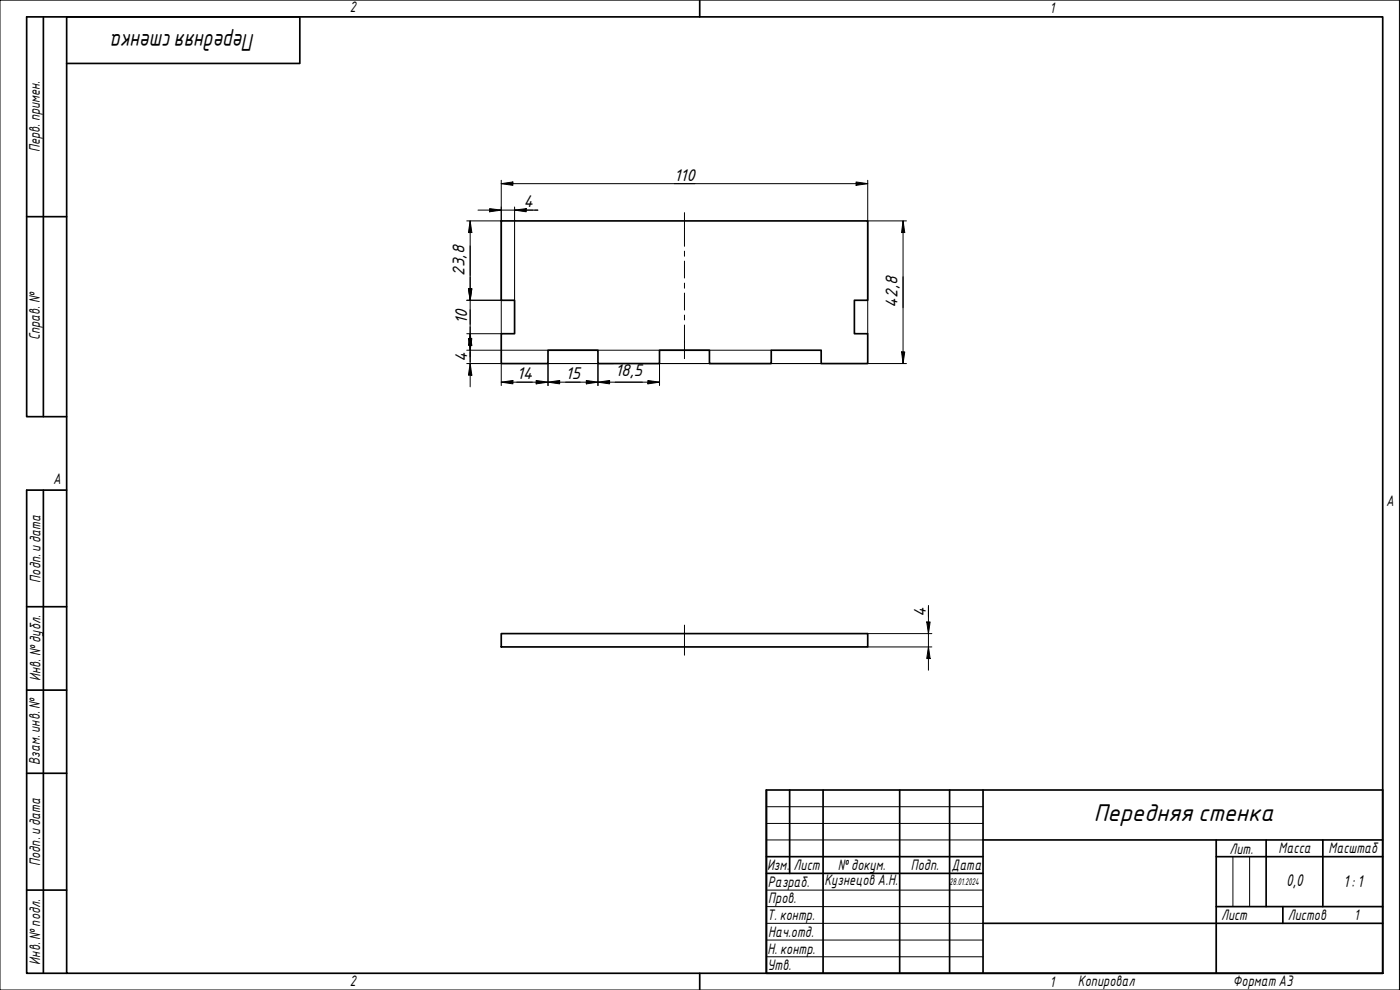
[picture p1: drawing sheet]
<svg xmlns="http://www.w3.org/2000/svg" width="420mm" height="297mm" viewBox="0 0 420 297" stroke-linecap="round" stroke-linejoin="round" font-family="sans-serif">
<path d="M150.4 66.3h110v23.8h-4v10h4v9h-14v-4h-14.9v4h-18.6v-4h-15v4h-18.4v-4h-15v4h-14.1v-9h4v-10h-4zM150.4 190.1h110v4h-110z" fill="none" stroke="#000" stroke-width=".51"/>
<path d="M20 5.1h395v286.9h-395zM210 0v5.1M210 292v5" fill="none" stroke="#000" stroke-width=".51"/>
<path d="M0 0h420v297h-420z" fill="none" stroke="#000" stroke-width=".3"/>
<g fill="none" stroke="#000" stroke-width=".51">
<path d="M230 237h185v55h-185zM237 237v25.1M247 237v55M270 237v55M285 237v55M295 237v55M230 257h65M295 252h120M365 257h50M365 252v40M380 252v20M397 252v20"/>
<path d="M230 262.1h65M295 277h120M365 272h50M385 272v5"/>
</g>
<path d="M230 242h65M230 247.1h65M230 252h65M370 257v15M375 257v15M230 267.1h65M230 272h65M230 277h65M230 282.1h65M230 287.1h65" fill="none" stroke="#000" stroke-width=".3"/>
<path d="M13 5.1v119.9M20 19h70v-13.9h-82v119.9h12M8 65h12M13 147.1v144.9M20 147.1h-12v144.9h12M8 182h12M8 207.1h12M8 232h12M8 267.1h12" fill="none" stroke="#000" stroke-width=".51"/>
<g fill="none" stroke="#000" stroke-width=".3">
<path d="M150.4 55.1l3.5-.5v1zM150.4 55.1h110M150.4 54.1v46h-10.3M256.9 54.6l3.5 .5-3.5 .5zM260.4 54.1v46M140.1 66.3h10.3M141.1 66.3l.5 3.5h-1zM141.1 66.3v49.8M143.4 63h18M146.9 62.6l3.5 .4-3.5 .5zM154.4 63l3.5-.4v.9zM154.4 62.1v28"/>
<path d="M260.4 66.3h11.6M271 66.3l.5 3.5h-.9zM271 66.3v42.8M140.1 90.1h10.3M140.6 86.6h1l-.5 3.5zM140.1 109.1h44M140.1 105.1h65.3M140.6 101.6h1l-.5 3.5zM141.1 100.1l.5 3.5h-1zM141.1 109.1l.5 3.5h-1zM150.4 114.7l3.5-.5v1zM150.4 109.1v6.6"/>
<path d="M150.4 114.7h47.5M160.9 114.2l3.6 .5-3.6 .5zM164.5 114.7l3.5-.5v1zM164.5 109.1v6.6M176 114.2l3.5 .5-3.5 .5zM179.5 114.7l3.4-.5v1zM179.5 109.1v6.6M193.3 109.1h78.7M194.4 114.2l3.5 .5-3.5 .5zM197.9 109.1v6.6M205.5 105.1h26M270.6 105.6h.9l-.5 3.5z"/>
<path d="M260.4 190.1h19.3M260.4 194.1h19.3M278.1 186.6h1l-.5 3.5zM278.6 194.1l.5 3.5h-1zM278.6 181.7v19.4"/>
</g>
<g fill="#000">
<path d="M150.4 55.1l3.5-.5v1z" fill-rule="evenodd"/>
<path d="M256.9 54.6l3.5 .5-3.5 .5z" fill-rule="evenodd"/>
<path d="M141.1 66.3l.5 3.5h-1z" fill-rule="evenodd"/>
<path d="M146.9 62.6l3.5 .4-3.5 .5z" fill-rule="evenodd"/>
<path d="M154.4 63l3.5-.4v.9z" fill-rule="evenodd"/>
<path d="M271 66.3l.5 3.5h-.9z" fill-rule="evenodd"/>
<path d="M140.6 86.6h1l-.5 3.5z" fill-rule="evenodd"/>
<path d="M140.6 86.6h1l-.5 3.5z" fill-rule="evenodd"/>
<path d="M140.6 101.6h1l-.5 3.5z" fill-rule="evenodd"/>
<path d="M141.1 100.1l.5 3.5h-1z" fill-rule="evenodd"/>
<path d="M141.1 109.1l.5 3.5h-1z" fill-rule="evenodd"/>
<path d="M150.4 114.7l3.5-.5v1z" fill-rule="evenodd"/>
<path d="M160.9 114.2l3.6 .5-3.6 .5z" fill-rule="evenodd"/>
<path d="M164.5 114.7l3.5-.5v1z" fill-rule="evenodd"/>
<path d="M176 114.2l3.5 .5-3.5 .5z" fill-rule="evenodd"/>
<path d="M179.5 114.7l3.4-.5v1z" fill-rule="evenodd"/>
<path d="M194.4 114.2l3.5 .5-3.5 .5z" fill-rule="evenodd"/>
<path d="M270.6 105.6h.9l-.5 3.5z" fill-rule="evenodd"/>
<path d="M278.1 186.6h1l-.5 3.5z" fill-rule="evenodd"/>
<path d="M278.6 194.1l.5 3.5h-1z" fill-rule="evenodd"/>
</g>
<path d="M205.4 63.8v10.1M205.4 75.4v1.5M205.4 78.3v5.1M205.4 84.9v1.6M205.4 87.9v5.1M205.4 94.5v1.5M205.4 97.5v10.1M205.4 187.6v9" fill="none" stroke="#000" stroke-width=".3"/>
<g font-size="7">
<text x="76.5" y="10.3" transform="rotate(180 76.5 10.3)">Передняястенка</text>
<text x="328.3" y="246.2">Передняя стенка</text>
</g>
<g font-size="4.9">
<text x="202.4" y="54.2">110</text>
<text x="157.1" y="62.2">4</text>
<text x="139.4" y="82.7" transform="rotate(-90 139.4 82.7)">23,8</text>
<text x="269.3" y="92.3" transform="rotate(-90 269.3 92.3)">42,8</text>
<text x="140.2" y="97.3" transform="rotate(-90 140.2 97.3)">10</text>
<text x="140.2" y="108.6" transform="rotate(-90 140.2 108.6)">4</text>
<text x="155.1" y="113.8">14</text>
<text x="169.7" y="113.8">15</text>
<text x="184.6" y="113">18,5</text>
<text x="277.8" y="185.1" transform="rotate(-90 277.8 185.1)">4</text>
<text x="386" y="265.9">0,0</text>
<text x="403.2" y="266.2">1: 1</text>
</g>
<g font-size="4.4">
<text x="105" y="3.7">2</text>
<text x="315" y="3.8">1</text>
<text x="11.9" y="45.6" transform="rotate(-90 11.9 45.6)">Перв. примен.</text>
<text x="12" y="102.2" transform="rotate(-90 12 102.2)">Справ. №</text>
<text x="16" y="145.2">A</text>
<text x="416" y="151.7">A</text>
<text x="12.2" y="174.8" transform="rotate(-90 12.2 174.8)">Подп. идата</text>
<text x="12.2" y="204.3" transform="rotate(-90 12.2 204.3)">Инв. №дубл.</text>
<text x="12" y="229.5" transform="rotate(-90 12 229.5)">Взам. инв. №</text>
<text x="369" y="256.1">Лит.</text>
<text x="383.7" y="256.1">Масса</text>
<text x="398.7" y="256.1">Масштаб</text>
<text x="12.1" y="259.8" transform="rotate(-90 12.1 259.8)">Подп. идата</text>
<text x="230.2" y="261.1">Изм.</text>
<text x="238.2" y="261.1">Лист</text>
<text x="251.5" y="261">№докум.</text>
<text x="273.4" y="261.2">Подп.</text>
<text x="285.6" y="261.2">Дата</text>
<text x="230.4" y="266.1">Разраб.</text>
<text x="247.4" y="265.7">Кузнецов А.Н.</text>
<text x="230.6" y="271.1">Пров.</text>
<text x="230.3" y="276.1">Т. контр.</text>
<text x="230.5" y="281.1">Нач.отд.</text>
<text x="366.5" y="276.1">Лист</text>
<text x="386.5" y="276.1">Листов</text>
<text x="406.4" y="276">1</text>
<text x="230.4" y="286.1">Н. контр.</text>
<text x="12.1" y="289.4" transform="rotate(-90 12.1 289.4)">Инв. №подл.</text>
<text x="230.3" y="291.1">Утв.</text>
<text x="105" y="295.9">2</text>
<text x="315" y="296.1">1</text>
<text x="323.5" y="295.8">Копировал</text>
<text x="370" y="295.8">Формат А3</text>
</g>
<text font-size="2.8" x="285" y="265.5">28.01.2024</text>
</svg>
